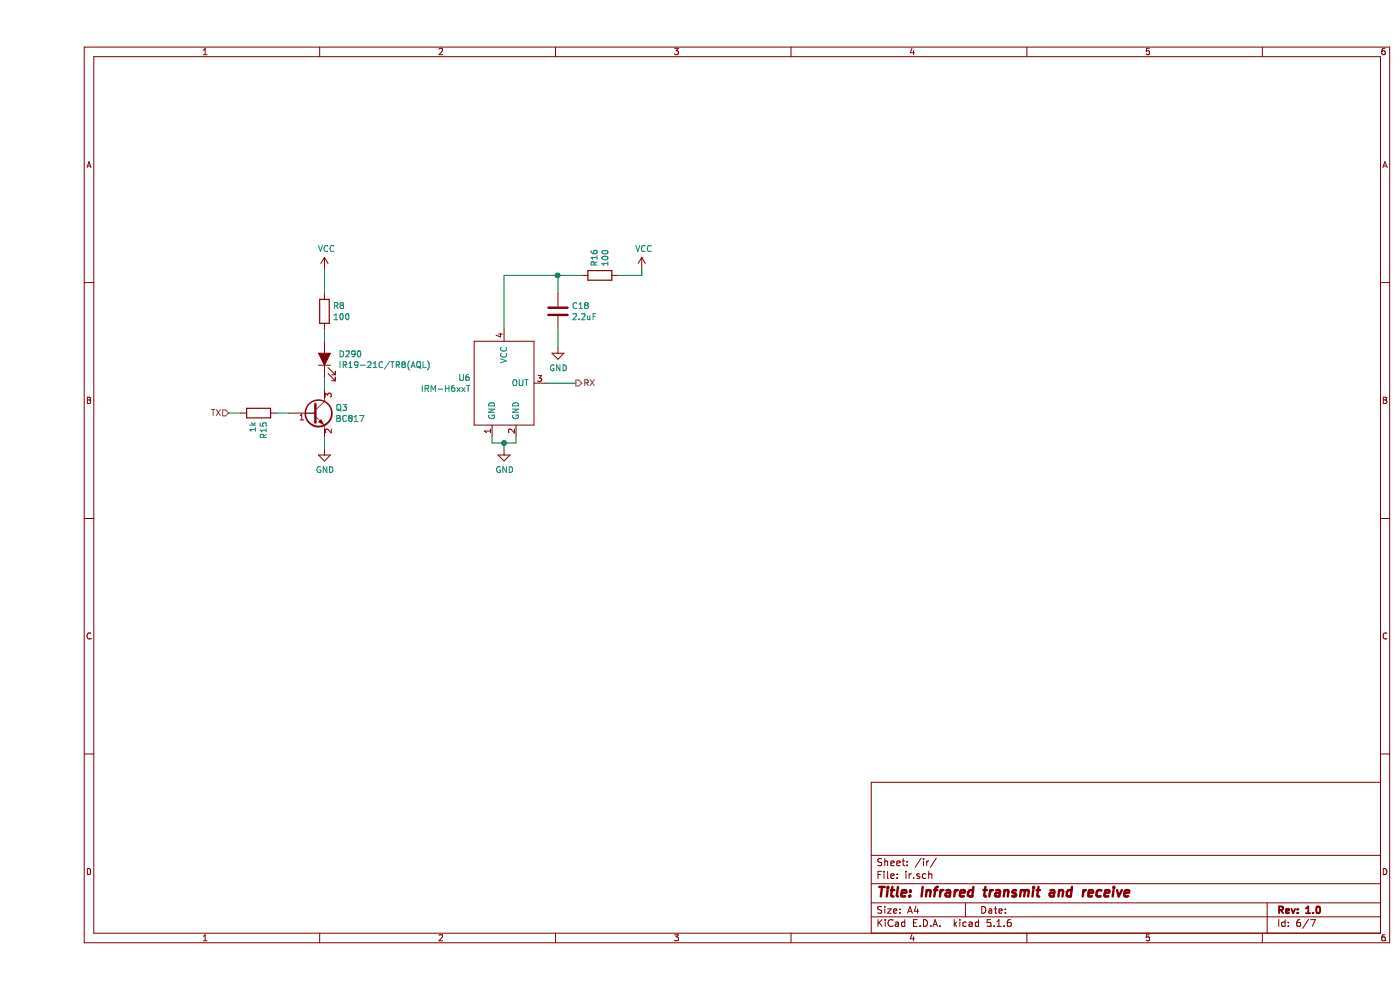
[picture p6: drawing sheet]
EESchema Schematic File Version 4
EELAYER 30 0
EELAYER END
$Descr A4 11693 8268
encoding utf-8
Sheet 6 7
Title "Infrared transmit and receive"
Date ""
Rev "1.0"
Comp ""
Comment1 ""
Comment2 ""
Comment3 ""
Comment4 ""
$EndDescr
$Comp
L device:LED_ALT D290
U 1 1
P 2400 3000
F 0 "D290" V 2439 2882 50  0000 R CNN
F 1 "IR19-21C/TR8(AQL)" V 2348 2882 50  0000 R CNN
F 2 "LEDs:LED_0603" H 2400 3000 50  0001 C CNN
F 3 "~" H 2400 3000 50  0001 C CNN
	1    2400 3000
	0    -1   -1   0   
$EndComp
$Comp
L device:R R8
U 1 1
P 2400 2600
F 0 "R8" H 2470 2646 50  0000 L CNN
F 1 "100" H 2470 2555 50  0000 L CNN
F 2 "Resistors_SMD:R_0603" V 2330 2600 50  0001 C CNN
F 3 "~" H 2400 2600 50  0001 C CNN
	1    2400 2600
	1    0    0    -1  
$EndComp
$Comp
L power:GND #PWR050
U 1 1
P 2400 3750
F 0 "#PWR050" H 2400 3500 50  0001 C CNN
F 1 "GND" H 2405 3577 50  0000 C CNN
F 2 "" H 2400 3750 50  0001 C CNN
F 3 "" H 2400 3750 50  0001 C CNN
	1    2400 3750
	1    0    0    -1  
$EndComp
$Comp
L power:GND #PWR052
U 1 1
P 3900 3750
F 0 "#PWR052" H 3900 3500 50  0001 C CNN
F 1 "GND" H 3905 3577 50  0000 C CNN
F 2 "" H 3900 3750 50  0001 C CNN
F 3 "" H 3900 3750 50  0001 C CNN
	1    3900 3750
	1    0    0    -1  
$EndComp
Text HLabel 1600 3450 0    50   Input ~ 0
TX
Text HLabel 4500 3200 2    50   Output ~ 0
RX
$Comp
L Transistor_BJT:BC817 Q3
U 1 1
P 2300 3450
F 0 "Q3" H 2491 3496 50  0000 L CNN
F 1 "BC817" H 2491 3405 50  0000 L CNN
F 2 "TO_SOT_Packages_SMD:SOT-23" H 2500 3375 50  0001 L CIN
F 3 "http://www.fairchildsemi.com/ds/BC/BC817.pdf" H 2300 3450 50  0001 L CNN
	1    2300 3450
	1    0    0    -1  
$EndComp
$Comp
L power:VCC #PWR072
U 1 1
P 2400 2250
F 0 "#PWR072" H 2400 2100 50  0001 C CNN
F 1 "VCC" H 2417 2423 50  0000 C CNN
F 2 "" H 2400 2250 50  0001 C CNN
F 3 "" H 2400 2250 50  0001 C CNN
	1    2400 2250
	1    0    0    -1  
$EndComp
Wire Wire Line
	2400 2250 2400 2450
Wire Wire Line
	2400 2750 2400 2850
Wire Wire Line
	2400 3150 2400 3250
Wire Wire Line
	2400 3650 2400 3750
$Comp
L device:R R15
U 1 1
P 1850 3450
F 0 "R15" H 1920 3496 50  0000 L CNN
F 1 "1k" H 1920 3405 50  0000 L CNN
F 2 "Resistors_SMD:R_0603" V 1780 3450 50  0001 C CNN
F 3 "~" H 1850 3450 50  0001 C CNN
	1    1850 3450
	0    1    1    0   
$EndComp
Wire Wire Line
	2000 3450 2100 3450
Wire Wire Line
	1600 3450 1700 3450
$Comp
L Opto:IRM-Hxx6T U6
U 1 1
P 3900 3200
F 0 "U6" H 3622 3246 50  0000 R CNN
F 1 "IRM-H6xxT" H 3622 3155 50  0000 R CNN
F 2 "Opto:IRM-H6xxT" H 3900 3200 50  0001 C CNN
F 3 "" H 3900 3200 50  0001 C CNN
	1    3900 3200
	1    0    0    -1  
$EndComp
Wire Wire Line
	4000 3650 4000 3700
Wire Wire Line
	4000 3700 3900 3700
Wire Wire Line
	3800 3700 3800 3650
Wire Wire Line
	3900 3750 3900 3700
Connection ~ 3900 3700
Wire Wire Line
	3900 3700 3800 3700
Wire Wire Line
	4250 3200 4500 3200
$Comp
L device:C C18
U 1 1
P 4350 2600
F 0 "C18" H 4465 2646 50  0000 L CNN
F 1 "2.2uF" H 4465 2555 50  0000 L CNN
F 2 "Capacitors_SMD:C_0603" H 4388 2450 50  0001 C CNN
F 3 "~" H 4350 2600 50  0001 C CNN
	1    4350 2600
	1    0    0    -1  
$EndComp
$Comp
L power:VCC #PWR074
U 1 1
P 5050 2250
F 0 "#PWR074" H 5050 2100 50  0001 C CNN
F 1 "VCC" H 5067 2423 50  0000 C CNN
F 2 "" H 5050 2250 50  0001 C CNN
F 3 "" H 5050 2250 50  0001 C CNN
	1    5050 2250
	1    0    0    -1  
$EndComp
$Comp
L power:GND #PWR073
U 1 1
P 4350 2900
F 0 "#PWR073" H 4350 2650 50  0001 C CNN
F 1 "GND" H 4355 2727 50  0000 C CNN
F 2 "" H 4350 2900 50  0001 C CNN
F 3 "" H 4350 2900 50  0001 C CNN
	1    4350 2900
	1    0    0    -1  
$EndComp
Wire Wire Line
	4350 2300 4350 2450
Wire Wire Line
	4350 2750 4350 2900
$Comp
L device:R R16
U 1 1
P 4700 2300
F 0 "R16" H 4770 2346 50  0000 L CNN
F 1 "100" H 4770 2255 50  0000 L CNN
F 2 "Resistors_SMD:R_0603" V 4630 2300 50  0001 C CNN
F 3 "~" H 4700 2300 50  0001 C CNN
	1    4700 2300
	0    -1   -1   0   
$EndComp
Wire Wire Line
	5050 2250 5050 2300
Wire Wire Line
	5050 2300 4850 2300
Wire Wire Line
	3900 2300 3900 2750
Connection ~ 4350 2300
Wire Wire Line
	4350 2300 3900 2300
Wire Wire Line
	4350 2300 4550 2300
$EndSCHEMATC
